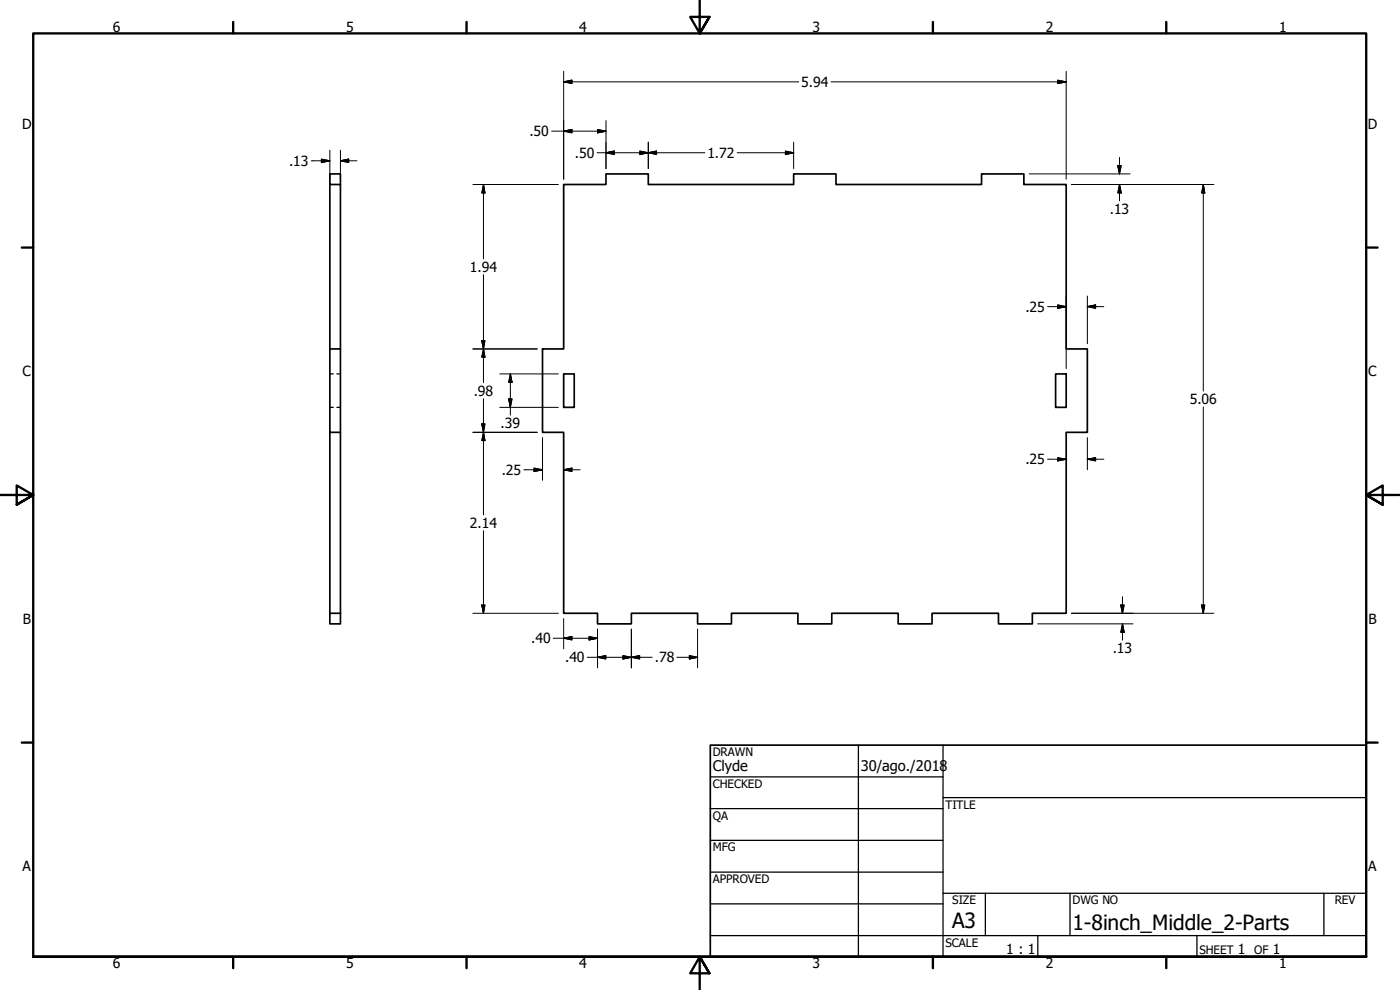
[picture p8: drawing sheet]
<svg xmlns="http://www.w3.org/2000/svg" width="420mm" height="297mm" viewBox="0 0 420 297" stroke-linecap="round" stroke-linejoin="round" font-family="sans-serif">
<path d="M99 55.4v49.3M102.2 55.4v-3.2h-3.2v3.2h3.2v49.3M169.2 55.4h12.7v-3.2h12.7v3.2h43.6v-3.2h12.7v3.2h43.7v-3.2h12.7v3.2h12.7v49.3h6.3v25h-6.3v54.3h-10.2v3.2h-10.1v-3.2h-20v3.2h-10.1v-3.2h-20v3.2h-10.1v-3.2h-20v3.2h-10.1v-3.2h-19.9v3.2h-10.2v-3.2h-10.1v-54.3h-6.4v-25h6.4zM99 104.7v25h3.2v54.3M99 104.7h3.2v25M169.2 112.2h3.1v10h-3.1zM316.8 112.2h3.2v10h-3.2zM99 129.7v54.3M99 184h3.2v3.2h-3.2zM213.2 223.6h196.8v63.5h-196.8z" fill="none" stroke="#000" stroke-width=".51"/>
<g fill="none" stroke="#000" stroke-width=".38">
<path d="M99 112.2h1M101.1 112.2h1.1M99 122.2h1M101.1 122.2h1.1M213.2 233.1h69.8M257.6 223.6v63.5M283 239.3h127M283 223.6v63.5M213.2 242.6h69.8M213.2 252.1h69.8M213.2 261.7h69.8M213.2 271.2h69.8"/>
<path d="M283 268h127M295.7 268v12.7M321.1 268v12.7M397.3 268v12.7M213.2 280.7h196.8M311.5 280.7v6.4M359.2 280.7v6.4"/>
</g>
<g fill="none" stroke="#000" stroke-width=".7">
<path d="M70 6.6v3.4M140 6.6v3.4M210 0v10l-2.9-4.9h5.8l-2.9 4.9 2.9-4.9M280 6.6v3.4M350 6.6v3.4M6.5 74.3h3.5M410 74.3h3.4M0 148.5h10l-5-2.8v5.7l5-2.9-5 2.9M420 148.5h-10l5-2.8v5.7l-5-2.9 5 2.9M6.5 222.8h3.5M410 222.8h3.4M10 287.1v-277.1h400v277.1h-400h400"/>
<path d="M70 287.1v3.4M140 287.1v3.4M212.9 292l-2.9-4.9 2.9 4.9h-5.8l2.9-4.9v9.9M280 287.1v3.4M350 287.1v3.4"/>
</g>
<g fill="none" stroke="#000" stroke-width=".3">
<path d="M165.5 39.4h16.4M169.2 39.4l2.4-.6zM169.2 39.4l2.4-.6v1.1zM169.2 24.6l2.4-.5zM169.2 24.6l2.4-.5v1zM169.2 21.4v32.4M169.2 24.6h70.5M179.3 39.9l2.6-.5zM179.3 38.8l2.6 .6-2.6 .5zM181.9 36.2v14.4M249.4 24.6h70.6M317.4 25.1l2.6-.5z"/>
<path d="M317.4 24.1l2.6 .5-2.6 .5zM320 21.4v32.4M93.4 48.2h5.6M96.5 48.8l2.5-.6zM96.5 47.7l2.5 .5-2.5 .6zM99 45.1v8.7M102.2 48.2l2.4-.5zM102.2 48.2l2.4-.5v1.1zM102.2 48.2h4.9M102.2 45.1v8.7M141.9 55.4h25.7M145.1 55.4l.4 2.5z"/>
<path d="M145.1 55.4l.4 2.5h-.9zM145.1 55.4v22.2M179.2 45.8h32.3M181.9 45.8l2.4-.5zM181.9 45.8l2.4-.5v1zM192 46.3l2.6-.5zM192 45.3l2.6 .5-2.6 .5zM194.6 45.8l2.4-.5zM194.6 45.8l2.4-.5v1zM194.6 42.7v7.9M221.2 45.8h17M235.7 46.3l2.5-.5z"/>
<path d="M235.7 45.3l2.5 .5-2.5 .5zM238.2 42.7v7.9M308.9 52.2h30.3M321.6 55.4h42.7M335.5 49.7l.5 2.5zM335.5 49.7h1l-.5 2.5zM336 55.4l.5 2.5zM336 55.4l.5 2.5h-1zM336 47.2v5M336 55.4v4.8M361.1 55.4l.5 2.5zM361.1 55.4l.5 2.5h-1z"/>
<path d="M361.1 55.4v61.9M145.1 82.4v32.4M314.4 92h5.6M317.4 92.5l2.6-.5zM317.4 91.5l2.6 .5-2.6 .5zM320 88.8v21.8M326.3 92l2.5-.5zM326.3 92l2.5-.5v1zM326.3 88.8v14.3M326.3 92h5M141.9 104.7h19.3M144.6 102.2l.5 2.5z"/>
<path d="M144.6 102.2h.9l-.4 2.5zM145.1 104.7l.4 2.5zM145.1 104.7l.4 2.5h-.9zM145.1 119.6v34.9M150 112.2h17.6M152.7 119.7l.5 2.5zM152.7 119.7h1l-.5 2.5zM153.2 112.2l.5 2.5zM153.2 112.2l.5 2.5h-1zM153.2 112.2v12.4M141.9 129.7h19.3M144.6 127.2l.5 2.5z"/>
<path d="M144.6 127.2h.9l-.4 2.5zM145.1 129.7l.4 2.5zM145.1 129.7l.4 2.5h-.9zM150 122.2h17.6M162.8 131.3v12.8M314.4 137.8h5.6M317.4 138.3l2.6-.5zM317.4 137.3l2.6 .5-2.6 .5zM326.3 137.8l2.5-.5zM326.3 137.8l2.5-.5v1zM326.3 137.8h5M326.3 131.3v9.7"/>
<path d="M361.1 122.1v61.9M145.1 159.2v24.8M157.2 141h5.6M160.3 141.5l2.5-.5zM160.3 140.4l2.5 .6-2.5 .5zM169.2 141l2.4-.6zM169.2 141l2.4-.6v1.1zM169.2 141h4.9M336.9 179.1v4.9M141.9 184h25.7M144.6 181.5l.5 2.5zM144.6 181.5h.9l-.4 2.5z"/>
<path d="M166.1 191.5h13.2M169.2 191.5l2.4-.5zM169.2 191.5l2.4-.5v1zM169.2 185.6v9.1M176.2 197.2h19.5M176.8 192l2.5-.5zM176.8 191l2.5 .5-2.5 .5zM179.3 197.2l2.5-.5zM179.3 197.2l2.5-.5v1zM179.3 188.8v11.6M186.9 197.7l2.6-.5zM186.9 196.7l2.6 .5-2.6 .5z"/>
<path d="M189.5 197.2l2.5-.5zM189.5 197.2l2.5-.5v1zM189.5 188.8v11.6M203.1 197.2h6.3M206.9 197.7l2.5-.5zM206.9 196.7l2.5 .5-2.5 .5zM209.4 188.8v11.6M311.4 187.2h28.6M321.6 184h42.7M336.4 181.5l.5 2.5zM336.4 181.5h1l-.5 2.5zM336.9 187.2l.5 2.5z"/>
<path d="M336.9 187.2l.5 2.5h-1zM336.9 187.2v4.9M360.6 181.5l.5 2.5zM360.6 181.5h1l-.5 2.5z"/>
</g>
<g fill="#000">
<path d="M169.2 39.4l2.4-.6zM169.2 39.4l2.4-.6v1.1zM169.2 24.6l2.4-.5zM169.2 24.6l2.4-.5v1zM179.3 39.9l2.6-.5zM179.3 38.8l2.6 .6-2.6 .5zM317.4 25.1l2.6-.5zM317.4 24.1l2.6 .5-2.6 .5zM96.5 48.8l2.5-.6zM96.5 47.7l2.5 .5-2.5 .6zM102.2 48.2l2.4-.5zM102.2 48.2l2.4-.5v1.1z"/>
<path d="M145.1 55.4l.4 2.5h-.9zM181.9 45.8l2.4-.5zM181.9 45.8l2.4-.5v1zM192 46.3l2.6-.5zM192 45.3l2.6 .5-2.6 .5zM194.6 45.8l2.4-.5zM194.6 45.8l2.4-.5v1zM235.7 46.3l2.5-.5zM235.7 45.3l2.5 .5-2.5 .5zM335.5 49.7l.5 2.5zM335.5 49.7h1l-.5 2.5zM336 55.4l.5 2.5z"/>
<path d="M336 55.4l.5 2.5h-1zM361.1 55.4l.5 2.5h-1zM317.4 92.5l2.6-.5zM317.4 91.5l2.6 .5-2.6 .5zM326.3 92l2.5-.5zM326.3 92l2.5-.5v1zM144.6 102.2l.5 2.5zM144.6 102.2h.9l-.4 2.5zM145.1 104.7l.4 2.5h-.9zM152.7 119.7l.5 2.5zM152.7 119.7h1l-.5 2.5zM153.2 112.2l.5 2.5z"/>
<path d="M153.2 112.2l.5 2.5h-1zM144.6 127.2l.5 2.5zM144.6 127.2h.9l-.4 2.5zM145.1 129.7l.4 2.5h-.9zM317.4 138.3l2.6-.5zM317.4 137.3l2.6 .5-2.6 .5zM326.3 137.8l2.5-.5v1zM160.3 141.5l2.5-.5zM160.3 140.4l2.5 .6-2.5 .5zM169.2 141l2.4-.6zM169.2 141l2.4-.6v1.1zM144.6 181.5l.5 2.5z"/>
<path d="M144.6 181.5h.9l-.4 2.5zM169.2 191.5l2.4-.5zM169.2 191.5l2.4-.5v1zM176.8 192l2.5-.5zM176.8 191l2.5 .5-2.5 .5zM179.3 197.2l2.5-.5zM179.3 197.2l2.5-.5v1zM186.9 197.7l2.6-.5zM186.9 196.7l2.6 .5-2.6 .5zM189.5 197.2l2.5-.5zM189.5 197.2l2.5-.5v1zM206.9 197.7l2.5-.5z"/>
<path d="M206.9 196.7l2.5 .5-2.5 .5zM336.4 181.5l.5 2.5zM336.4 181.5h1l-.5 2.5zM336.9 187.2l.5 2.5zM336.9 187.2l.5 2.5h-1zM360.6 181.5l.5 2.5zM360.6 181.5h1l-.5 2.5z"/>
</g>
<path d="M145.3 55.4v2.5M361.3 55.4v2.5M145.3 104.7v2.5M145.3 129.7v2.5M326.3 137.6h2.5" fill="none" stroke="#000" stroke-width=".44"/>
<g font-size="6.3">
<text x="285.8" y="278.6">A3</text>
<text x="321.9" y="279">1-8inch_Middle_2-Parts</text>
</g>
<g font-size="4.4">
<text x="213.9" y="231.4">Clyde</text>
<text x="258.4" y="231.4">30/ago./2018</text>
</g>
<g font-size="4.2">
<text x="33.8" y="9.6">6</text>
<text x="103.9" y="9.6">5</text>
<text x="173.9" y="9.6">4</text>
<text x="243.8" y="9.6">3</text>
<text x="313.9" y="9.6">2</text>
<text x="383.9" y="9.6">1</text>
<text x="240.5" y="26.1">5.94</text>
<text x="6.7" y="38.7">D</text>
<text x="158.9" y="40.9">.50</text>
<text x="410.5" y="38.7">D</text>
<text x="172.5" y="47.4">.50</text>
<text x="212.3" y="47.4">1.72</text>
<text x="86.7" y="49.8">.13</text>
<text x="333.1" y="64.2">.13</text>
<text x="141" y="81.6">1.94</text>
<text x="307.7" y="93.5">.25</text>
<text x="6.8" y="113">C</text>
<text x="410.7" y="113">C</text>
<text x="142.2" y="118.7">.98</text>
<text x="357.1" y="121.2">5.06</text>
<text x="150.2" y="128.5">.39</text>
<text x="150.6" y="142.5">.25</text>
<text x="307.7" y="139.3">.25</text>
<text x="141" y="158.4">2.14</text>
<text x="6.9" y="187.2">B</text>
<text x="410.7" y="187.2">B</text>
<text x="159.4" y="193">.40</text>
<text x="333.9" y="196">.13</text>
<text x="169.6" y="198.7">.40</text>
<text x="196.5" y="198.7">.78</text>
<text x="6.8" y="261.4">A</text>
<text x="410.7" y="261.4">A</text>
<text x="302" y="286.3">1 : 1</text>
<text x="371.5" y="286.2">1</text>
<text x="382" y="286.2">1</text>
<text x="33.8" y="290.5">6</text>
<text x="103.9" y="290.5">5</text>
<text x="173.9" y="290.5">4</text>
<text x="243.8" y="290.5">3</text>
<text x="313.9" y="290.5">2</text>
<text x="383.9" y="290.5">1</text>
</g>
<g font-size="3.5">
<text x="213.9" y="226.9">DRAWN</text>
<text x="213.9" y="236.4">CHECKED</text>
<text x="213.9" y="245.9">QA</text>
<text x="283.8" y="242.6">TITLE</text>
<text x="213.9" y="255.4">MFG</text>
<text x="213.9" y="265">APPROVED</text>
<text x="285.8" y="271.3">SIZE</text>
<text x="321.9" y="271.3">DWG NO</text>
<text x="400.6" y="271.3">REV</text>
<text x="283.8" y="284">SCALE</text>
<text x="360" y="286.2">SHEET</text>
<text x="376.4" y="286.2">OF</text>
</g>
</svg>
